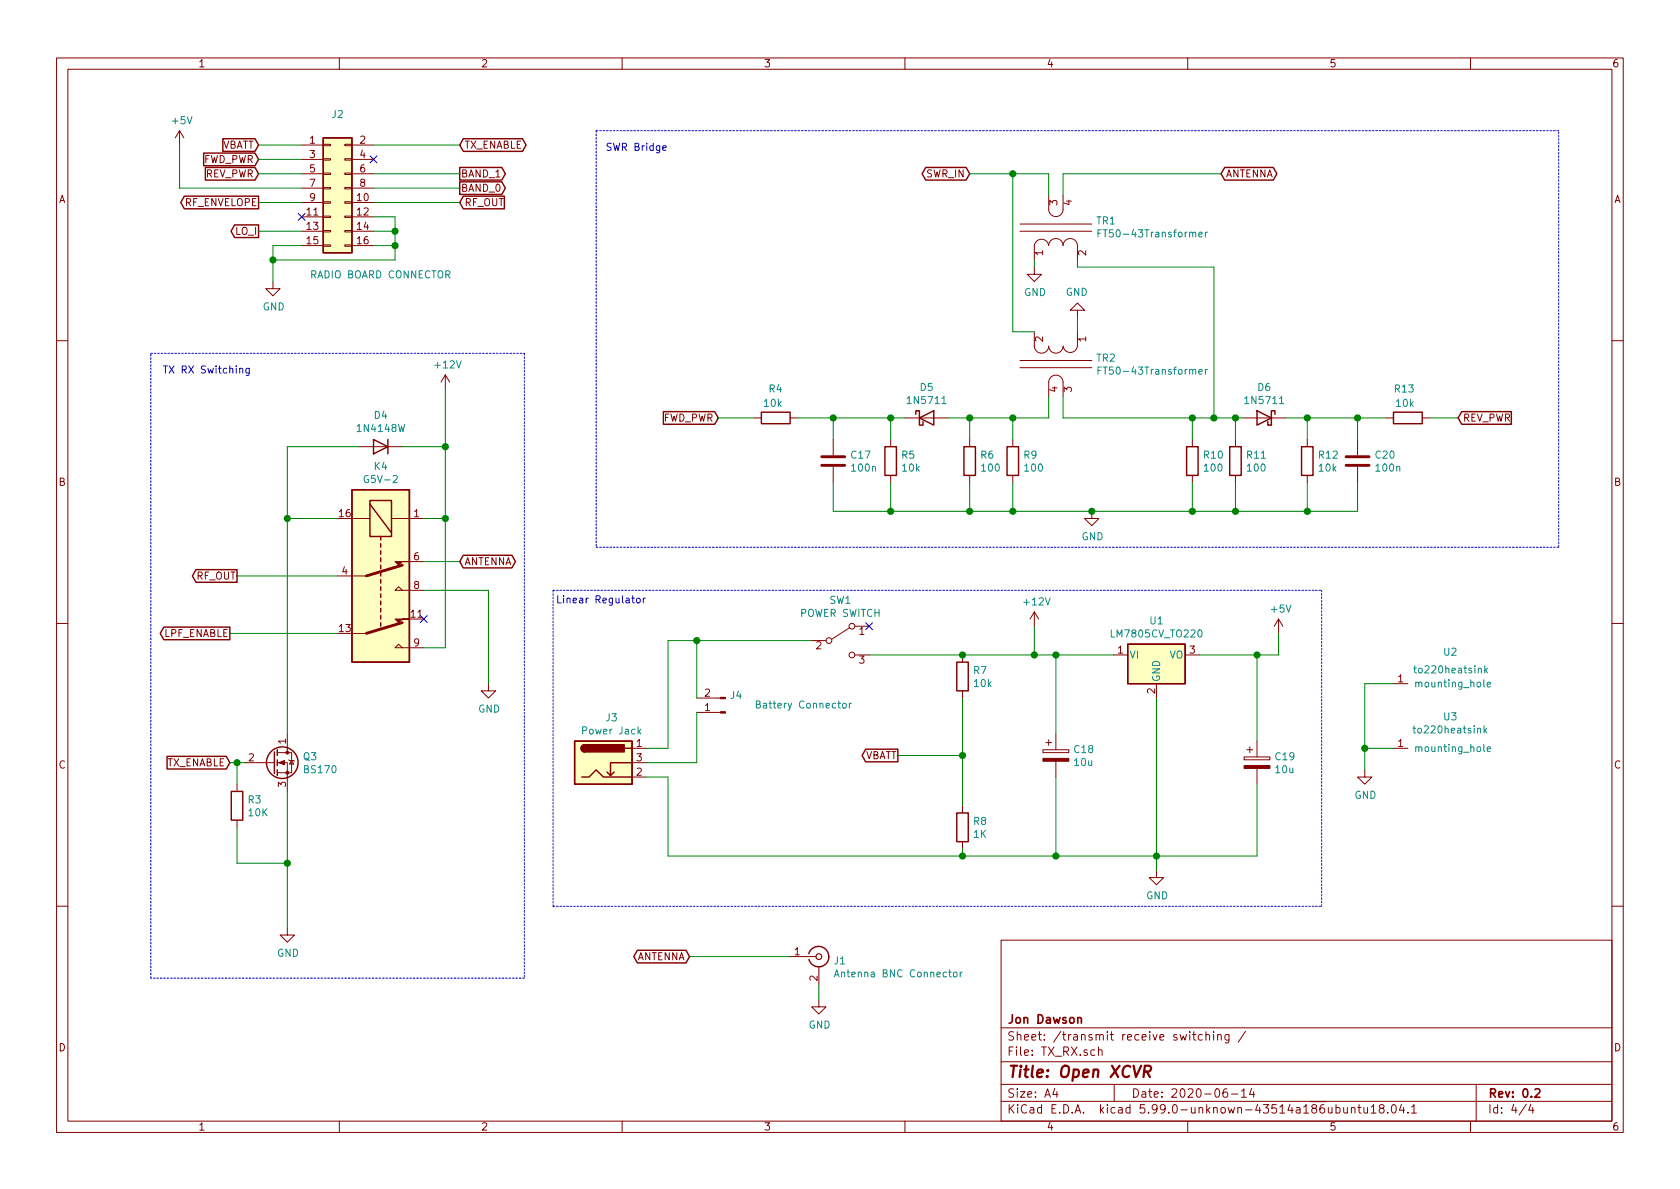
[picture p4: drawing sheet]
EESchema Schematic File Version 5
EELAYER 30 0
EELAYER END
$Descr A4 11693 8268
encoding utf-8
Sheet 4 4
Title "Open XCVR"
Date "2020-06-14"
Rev "0.2"
Comp "Jon Dawson"
Comment1 ""
Comment2 ""
Comment3 ""
Comment4 ""
Comment5 ""
Comment6 ""
Comment7 ""
Comment8 ""
Comment9 ""
$EndDescr
Connection ~ 1650 5300
Connection ~ 1900 1800
Connection ~ 2000 3600
Connection ~ 2000 6000
Connection ~ 2750 1600
Connection ~ 2750 1700
Connection ~ 3100 3100
Connection ~ 3100 3600
Connection ~ 4850 4450
Connection ~ 5800 2900
Connection ~ 6200 2900
Connection ~ 6200 3550
Connection ~ 6700 4550
Connection ~ 6700 5250
Connection ~ 6700 5950
Connection ~ 6750 2900
Connection ~ 6750 3550
Connection ~ 7050 1200
Connection ~ 7050 2900
Connection ~ 7050 3550
Connection ~ 7200 4550
Connection ~ 7350 4550
Connection ~ 7350 5950
Connection ~ 7600 3550
Connection ~ 8050 5950
Connection ~ 8300 2900
Connection ~ 8300 3550
Connection ~ 8450 2900
Connection ~ 8600 2900
Connection ~ 8600 3550
Connection ~ 8750 4550
Connection ~ 9100 2900
Connection ~ 9100 3550
Connection ~ 9450 2900
Connection ~ 9500 5200
NoConn ~ 2100 1500
NoConn ~ 2600 1100
NoConn ~ 2950 4300
NoConn ~ 6050 4350
Wire Wire Line
	1250 1300 1250 1000
Wire Wire Line
	1250 1300 2100 1300
Wire Wire Line
	1600 4400 2350 4400
Wire Wire Line
	1600 5300 1650 5300
Wire Wire Line
	1650 4000 2350 4000
Wire Wire Line
	1650 5300 1650 5450
Wire Wire Line
	1650 5300 1700 5300
Wire Wire Line
	1650 5750 1650 6000
Wire Wire Line
	1650 6000 2000 6000
Wire Wire Line
	1800 1000 2100 1000
Wire Wire Line
	1800 1100 2100 1100
Wire Wire Line
	1800 1200 2100 1200
Wire Wire Line
	1900 1700 2100 1700
Wire Wire Line
	1900 1800 1900 1700
Wire Wire Line
	1900 1800 2750 1800
Wire Wire Line
	1900 1950 1900 1800
Wire Wire Line
	2000 3100 2000 3600
Wire Wire Line
	2000 3600 2000 5100
Wire Wire Line
	2000 3600 2350 3600
Wire Wire Line
	2000 5500 2000 6000
Wire Wire Line
	2000 6000 2000 6450
Wire Wire Line
	2100 1400 1800 1400
Wire Wire Line
	2100 1600 1800 1600
Wire Wire Line
	2500 3100 2000 3100
Wire Wire Line
	2600 1000 3200 1000
Wire Wire Line
	2600 1200 3200 1200
Wire Wire Line
	2600 1300 3200 1300
Wire Wire Line
	2600 1400 3200 1400
Wire Wire Line
	2600 1500 2750 1500
Wire Wire Line
	2600 1600 2750 1600
Wire Wire Line
	2600 1700 2750 1700
Wire Wire Line
	2750 1500 2750 1600
Wire Wire Line
	2750 1600 2750 1700
Wire Wire Line
	2750 1800 2750 1700
Wire Wire Line
	2800 3100 3100 3100
Wire Wire Line
	2950 3600 3100 3600
Wire Wire Line
	2950 3900 3200 3900
Wire Wire Line
	2950 4500 3100 4500
Wire Wire Line
	3100 2700 3100 3100
Wire Wire Line
	3100 3100 3100 3600
Wire Wire Line
	3100 3600 3100 4500
Wire Wire Line
	3400 4100 2950 4100
Wire Wire Line
	3400 4750 3400 4100
Wire Wire Line
	4500 5200 4650 5200
Wire Wire Line
	4500 5300 4850 5300
Wire Wire Line
	4500 5400 4650 5400
Wire Wire Line
	4650 4450 4650 5200
Wire Wire Line
	4650 4450 4850 4450
Wire Wire Line
	4650 5400 4650 5950
Wire Wire Line
	4650 5950 6700 5950
Wire Wire Line
	4800 6650 5500 6650
Wire Wire Line
	4850 4450 4850 4850
Wire Wire Line
	4850 4450 5650 4450
Wire Wire Line
	4850 5300 4850 4950
Wire Wire Line
	5000 2900 5250 2900
Wire Wire Line
	5550 2900 5800 2900
Wire Wire Line
	5700 6850 5700 6950
Wire Wire Line
	5800 2900 6200 2900
Wire Wire Line
	5800 3050 5800 2900
Wire Wire Line
	5800 3350 5800 3550
Wire Wire Line
	5800 3550 6200 3550
Wire Wire Line
	6050 4550 6700 4550
Wire Wire Line
	6200 2900 6200 3050
Wire Wire Line
	6200 2900 6300 2900
Wire Wire Line
	6200 3350 6200 3550
Wire Wire Line
	6200 3550 6750 3550
Wire Wire Line
	6250 5250 6700 5250
Wire Wire Line
	6600 2900 6750 2900
Wire Wire Line
	6700 4550 7200 4550
Wire Wire Line
	6700 4850 6700 5250
Wire Wire Line
	6700 5250 6700 5600
Wire Wire Line
	6700 5950 6700 5900
Wire Wire Line
	6750 1200 7050 1200
Wire Wire Line
	6750 2900 6750 3050
Wire Wire Line
	6750 2900 7050 2900
Wire Wire Line
	6750 3350 6750 3550
Wire Wire Line
	6750 3550 7050 3550
Wire Wire Line
	7050 1200 7050 2300
Wire Wire Line
	7050 1200 7300 1200
Wire Wire Line
	7050 2900 7050 3050
Wire Wire Line
	7050 2900 7300 2900
Wire Wire Line
	7050 3350 7050 3550
Wire Wire Line
	7050 3550 7600 3550
Wire Wire Line
	7200 1800 7200 1850
Wire Wire Line
	7200 2300 7050 2300
Wire Wire Line
	7200 4350 7200 4550
Wire Wire Line
	7200 4550 7350 4550
Wire Wire Line
	7300 1200 7300 1350
Wire Wire Line
	7300 2900 7300 2750
Wire Wire Line
	7350 4550 7350 5100
Wire Wire Line
	7350 4550 7750 4550
Wire Wire Line
	7350 5400 7350 5950
Wire Wire Line
	7350 5950 6700 5950
Wire Wire Line
	7400 1200 8500 1200
Wire Wire Line
	7400 1350 7400 1200
Wire Wire Line
	7400 2750 7400 2900
Wire Wire Line
	7400 2900 8300 2900
Wire Wire Line
	7500 1800 7500 1850
Wire Wire Line
	7500 1850 8450 1850
Wire Wire Line
	7500 2200 7500 2300
Wire Wire Line
	7600 3550 8300 3550
Wire Wire Line
	8050 4850 8050 5950
Wire Wire Line
	8050 5950 7350 5950
Wire Wire Line
	8050 5950 8050 6050
Wire Wire Line
	8300 2900 8300 3050
Wire Wire Line
	8300 2900 8450 2900
Wire Wire Line
	8300 3350 8300 3550
Wire Wire Line
	8300 3550 8600 3550
Wire Wire Line
	8350 4550 8750 4550
Wire Wire Line
	8450 1850 8450 2900
Wire Wire Line
	8450 2900 8600 2900
Wire Wire Line
	8600 2900 8600 3050
Wire Wire Line
	8600 2900 8650 2900
Wire Wire Line
	8600 3350 8600 3550
Wire Wire Line
	8600 3550 9100 3550
Wire Wire Line
	8750 4550 8750 5150
Wire Wire Line
	8750 4550 8900 4550
Wire Wire Line
	8750 5450 8750 5950
Wire Wire Line
	8750 5950 8050 5950
Wire Wire Line
	8900 4400 8900 4550
Wire Wire Line
	8950 2900 9100 2900
Wire Wire Line
	9100 2900 9100 3050
Wire Wire Line
	9100 2900 9450 2900
Wire Wire Line
	9100 3350 9100 3550
Wire Wire Line
	9100 3550 9450 3550
Wire Wire Line
	9450 2900 9450 3050
Wire Wire Line
	9450 2900 9650 2900
Wire Wire Line
	9450 3550 9450 3350
Wire Wire Line
	9500 4750 9500 5200
Wire Wire Line
	9500 5200 9500 5350
Wire Wire Line
	9500 5200 9700 5200
Wire Wire Line
	9700 4750 9500 4750
Wire Wire Line
	9950 2900 10150 2900
Wire Notes Line
	1050 2450 3650 2450
Wire Notes Line
	1050 6800 1050 2450
Wire Notes Line
	3650 2450 3650 6800
Wire Notes Line
	3650 6800 1050 6800
Wire Notes Line
	3850 4100 3850 6300
Wire Notes Line
	3850 4100 9200 4100
Wire Notes Line
	3850 6300 9200 6300
Wire Notes Line
	4150 900  4150 3800
Wire Notes Line
	4150 900  10850 900 
Wire Notes Line
	4150 3800 10850 3800
Wire Notes Line
	9200 6300 9200 4100
Wire Notes Line
	10850 3800 10850 900 
Text Notes 1750 2600 2    50   ~ 0
TX RX Switching
Text Notes 4500 4200 2    50   ~ 0
Linear Regulator
Text Notes 4650 1050 2    50   ~ 0
SWR Bridge
Text GLabel 1600 4400 0    50   Output ~ 0
LPF_ENABLE
Text GLabel 1600 5300 0    50   Input ~ 0
TX_ENABLE
Text GLabel 1650 4000 0    50   Output ~ 0
RF_OUT
Text GLabel 1800 1000 0    50   Input ~ 0
VBATT
Text GLabel 1800 1100 0    50   Input ~ 0
FWD_PWR
Text GLabel 1800 1200 0    50   Input ~ 0
REV_PWR
Text GLabel 1800 1400 0    50   Output ~ 0
RF_ENVELOPE
Text GLabel 1800 1600 0    50   Output ~ 0
LO_I
Text GLabel 3200 1000 2    50   BiDi ~ 0
TX_ENABLE
Text GLabel 3200 1200 2    50   Output ~ 0
BAND_1
Text GLabel 3200 1300 2    50   Output ~ 0
BAND_0
Text GLabel 3200 1400 2    50   Input ~ 0
RF_OUT
Text GLabel 3200 3900 2    50   BiDi ~ 0
ANTENNA
Text GLabel 4800 6650 0    50   BiDi ~ 0
ANTENNA
Text GLabel 5000 2900 0    50   Input ~ 0
FWD_PWR
Text GLabel 6250 5250 0    50   Output ~ 0
VBATT
Text GLabel 6750 1200 0    50   BiDi ~ 0
SWR_IN
Text GLabel 8500 1200 2    50   BiDi ~ 0
ANTENNA
Text GLabel 10150 2900 2    50   Input ~ 0
REV_PWR
$Comp
L power:+5V #PWR027
U 1 1
P 1250 1000
F 0 "#PWR027" H 1250 850 50  0001 C CNN
F 1 "+5V" H 1265 1173 50  0000 C CNN
F 2 "" H 1250 1000 50  0001 C CNN
F 3 "" H 1250 1000 50  0001 C CNN
	1    1250 1000
	1    0    0    -1  
$EndComp
$Comp
L power:+12V #PWR025
U 1 1
P 3100 2700
F 0 "#PWR025" H 3100 2550 50  0001 C CNN
F 1 "+12V" H 3115 2873 50  0000 C CNN
F 2 "" H 3100 2700 50  0001 C CNN
F 3 "" H 3100 2700 50  0001 C CNN
	1    3100 2700
	1    0    0    -1  
$EndComp
$Comp
L power:+12V #PWR030
U 1 1
P 7200 4350
F 0 "#PWR030" H 7200 4200 50  0001 C CNN
F 1 "+12V" H 7215 4523 50  0000 C CNN
F 2 "" H 7200 4350 50  0001 C CNN
F 3 "" H 7200 4350 50  0001 C CNN
	1    7200 4350
	1    0    0    -1  
$EndComp
$Comp
L power:+5V #PWR035
U 1 1
P 8900 4400
F 0 "#PWR035" H 8900 4250 50  0001 C CNN
F 1 "+5V" H 8915 4573 50  0000 C CNN
F 2 "" H 8900 4400 50  0001 C CNN
F 3 "" H 8900 4400 50  0001 C CNN
	1    8900 4400
	1    0    0    -1  
$EndComp
$Comp
L power:GND #PWR029
U 1 1
P 1900 1950
F 0 "#PWR029" H 1900 1700 50  0001 C CNN
F 1 "GND" H 1905 1777 50  0000 C CNN
F 2 "" H 1900 1950 50  0001 C CNN
F 3 "" H 1900 1950 50  0001 C CNN
	1    1900 1950
	1    0    0    -1  
$EndComp
$Comp
L power:GND #PWR023
U 1 1
P 2000 6450
F 0 "#PWR023" H 2000 6200 50  0001 C CNN
F 1 "GND" H 2005 6277 50  0000 C CNN
F 2 "" H 2000 6450 50  0001 C CNN
F 3 "" H 2000 6450 50  0001 C CNN
	1    2000 6450
	1    0    0    -1  
$EndComp
$Comp
L power:GND #PWR026
U 1 1
P 3400 4750
F 0 "#PWR026" H 3400 4500 50  0001 C CNN
F 1 "GND" H 3405 4577 50  0000 C CNN
F 2 "" H 3400 4750 50  0001 C CNN
F 3 "" H 3400 4750 50  0001 C CNN
	1    3400 4750
	1    0    0    -1  
$EndComp
$Comp
L power:GND #PWR024
U 1 1
P 5700 6950
F 0 "#PWR024" H 5700 6700 50  0001 C CNN
F 1 "GND" H 5705 6777 50  0000 C CNN
F 2 "" H 5700 6950 50  0001 C CNN
F 3 "" H 5700 6950 50  0001 C CNN
	1    5700 6950
	1    0    0    -1  
$EndComp
$Comp
L power:GND #PWR031
U 1 1
P 7200 1850
F 0 "#PWR031" H 7200 1600 50  0001 C CNN
F 1 "GND" H 7205 1677 50  0000 C CNN
F 2 "" H 7200 1850 50  0001 C CNN
F 3 "" H 7200 1850 50  0001 C CNN
	1    7200 1850
	1    0    0    -1  
$EndComp
$Comp
L power:GND #PWR034
U 1 1
P 7500 2200
F 0 "#PWR034" H 7500 1950 50  0001 C CNN
F 1 "GND" H 7505 2027 50  0000 C CNN
F 2 "" H 7500 2200 50  0001 C CNN
F 3 "" H 7500 2200 50  0001 C CNN
	1    7500 2200
	-1   0    0    1   
$EndComp
$Comp
L power:GND #PWR032
U 1 1
P 7600 3550
F 0 "#PWR032" H 7600 3300 50  0001 C CNN
F 1 "GND" H 7605 3377 50  0000 C CNN
F 2 "" H 7600 3550 50  0001 C CNN
F 3 "" H 7600 3550 50  0001 C CNN
	1    7600 3550
	1    0    0    -1  
$EndComp
$Comp
L power:GND #PWR033
U 1 1
P 8050 6050
F 0 "#PWR033" H 8050 5800 50  0001 C CNN
F 1 "GND" H 8055 5877 50  0000 C CNN
F 2 "" H 8050 6050 50  0001 C CNN
F 3 "" H 8050 6050 50  0001 C CNN
	1    8050 6050
	1    0    0    -1  
$EndComp
$Comp
L power:GND #PWR036
U 1 1
P 9500 5350
F 0 "#PWR036" H 9500 5100 50  0001 C CNN
F 1 "GND" H 9505 5177 50  0000 C CNN
F 2 "" H 9500 5350 50  0001 C CNN
F 3 "" H 9500 5350 50  0001 C CNN
	1    9500 5350
	1    0    0    -1  
$EndComp
$Comp
L Device:R R3
U 1 1
P 1650 5600
F 0 "R3" H 1720 5645 50  0000 L CNN
F 1 "10K" H 1720 5555 50  0000 L CNN
F 2 "Resistor_SMD:R_0805_2012Metric" V 1580 5600 50  0001 C CNN
F 3 "~" H 1650 5600 50  0001 C CNN
	1    1650 5600
	1    0    0    -1  
$EndComp
$Comp
L Device:R R4
U 1 1
P 5400 2900
F 0 "R4" V 5600 2850 50  0000 L CNN
F 1 "10k" V 5500 2850 50  0000 L CNN
F 2 "Resistor_SMD:R_0805_2012Metric" V 5330 2900 50  0001 C CNN
F 3 "~" H 5400 2900 50  0001 C CNN
	1    5400 2900
	0    -1   -1   0   
$EndComp
$Comp
L Device:R R5
U 1 1
P 6200 3200
F 0 "R5" H 6270 3245 50  0000 L CNN
F 1 "10k" H 6270 3155 50  0000 L CNN
F 2 "Resistor_SMD:R_0805_2012Metric" V 6130 3200 50  0001 C CNN
F 3 "~" H 6200 3200 50  0001 C CNN
	1    6200 3200
	1    0    0    -1  
$EndComp
$Comp
L Device:R R7
U 1 1
P 6700 4700
F 0 "R7" H 6770 4745 50  0000 L CNN
F 1 "10k" H 6770 4655 50  0000 L CNN
F 2 "Resistor_SMD:R_0805_2012Metric" V 6630 4700 50  0001 C CNN
F 3 "~" H 6700 4700 50  0001 C CNN
	1    6700 4700
	1    0    0    -1  
$EndComp
$Comp
L Device:R R8
U 1 1
P 6700 5750
F 0 "R8" H 6770 5795 50  0000 L CNN
F 1 "1K" H 6770 5705 50  0000 L CNN
F 2 "Resistor_SMD:R_0805_2012Metric" V 6630 5750 50  0001 C CNN
F 3 "~" H 6700 5750 50  0001 C CNN
	1    6700 5750
	1    0    0    -1  
$EndComp
$Comp
L Device:R R6
U 1 1
P 6750 3200
F 0 "R6" H 6820 3245 50  0000 L CNN
F 1 "100" H 6820 3155 50  0000 L CNN
F 2 "Resistor_SMD:R_0805_2012Metric" V 6680 3200 50  0001 C CNN
F 3 "~" H 6750 3200 50  0001 C CNN
	1    6750 3200
	1    0    0    -1  
$EndComp
$Comp
L Device:R R9
U 1 1
P 7050 3200
F 0 "R9" H 7120 3245 50  0000 L CNN
F 1 "100" H 7120 3155 50  0000 L CNN
F 2 "Resistor_SMD:R_0805_2012Metric" V 6980 3200 50  0001 C CNN
F 3 "~" H 7050 3200 50  0001 C CNN
	1    7050 3200
	1    0    0    -1  
$EndComp
$Comp
L Device:R R10
U 1 1
P 8300 3200
F 0 "R10" H 8370 3245 50  0000 L CNN
F 1 "100" H 8370 3155 50  0000 L CNN
F 2 "Resistor_SMD:R_0805_2012Metric" V 8230 3200 50  0001 C CNN
F 3 "~" H 8300 3200 50  0001 C CNN
	1    8300 3200
	1    0    0    -1  
$EndComp
$Comp
L Device:R R11
U 1 1
P 8600 3200
F 0 "R11" H 8670 3245 50  0000 L CNN
F 1 "100" H 8670 3155 50  0000 L CNN
F 2 "Resistor_SMD:R_0805_2012Metric" V 8530 3200 50  0001 C CNN
F 3 "~" H 8600 3200 50  0001 C CNN
	1    8600 3200
	1    0    0    -1  
$EndComp
$Comp
L Device:R R12
U 1 1
P 9100 3200
F 0 "R12" H 9170 3245 50  0000 L CNN
F 1 "10k" H 9170 3155 50  0000 L CNN
F 2 "Resistor_SMD:R_0805_2012Metric" V 9030 3200 50  0001 C CNN
F 3 "~" H 9100 3200 50  0001 C CNN
	1    9100 3200
	1    0    0    -1  
$EndComp
$Comp
L Device:R R13
U 1 1
P 9800 2900
F 0 "R13" V 10000 2850 50  0000 L CNN
F 1 "10k" V 9900 2850 50  0000 L CNN
F 2 "Resistor_SMD:R_0805_2012Metric" V 9730 2900 50  0001 C CNN
F 3 "~" H 9800 2900 50  0001 C CNN
	1    9800 2900
	0    -1   -1   0   
$EndComp
$Comp
L Diode:1N4148W D4
U 1 1
P 2650 3100
F 0 "D4" H 2650 2884 50  0000 C CNN
F 1 "1N4148W" H 2650 2975 50  0000 C CNN
F 2 "Diode_SMD:D_SOD-123" H 2650 2925 50  0001 C CNN
F 3 "https://www.vishay.com/docs/85748/1n4148w.pdf" H 2650 3100 50  0001 C CNN
	1    2650 3100
	-1   0    0    1   
$EndComp
$Comp
L Diode:1N5711 D5
U 1 1
P 6450 2900
F 0 "D5" H 6450 3116 50  0000 C CNN
F 1 "1N5711" H 6450 3025 50  0000 C CNN
F 2 "Diode_THT:D_DO-35_SOD27_P7.62mm_Horizontal" H 6450 2725 50  0001 C CNN
F 3 "https://www.microsemi.com/document-portal/doc_download/8865-lds-0040-datasheet" H 6450 2900 50  0001 C CNN
	1    6450 2900
	1    0    0    -1  
$EndComp
$Comp
L Diode:1N5711 D6
U 1 1
P 8800 2900
F 0 "D6" H 8800 3116 50  0000 C CNN
F 1 "1N5711" H 8800 3025 50  0000 C CNN
F 2 "Diode_THT:D_DO-35_SOD27_P7.62mm_Horizontal" H 8800 2725 50  0001 C CNN
F 3 "https://www.microsemi.com/document-portal/doc_download/8865-lds-0040-datasheet" H 8800 2900 50  0001 C CNN
	1    8800 2900
	-1   0    0    -1  
$EndComp
$Comp
L Connector:Conn_01x02_Male J4
U 1 1
P 5050 4950
F 0 "J4" H 5022 4833 50  0000 R CNN
F 1 "Battery Connector" H 4850 4900 50  0000 R CNN
F 2 "Connector_PinHeader_2.54mm:PinHeader_1x02_P2.54mm_Vertical" H 5050 4950 50  0001 C CNN
F 3 "~" H 5050 4950 50  0001 C CNN
	1    5050 4950
	-1   0    0    1   
$EndComp
$Comp
L Device:C C17
U 1 1
P 5800 3200
F 0 "C17" H 5915 3245 50  0000 L CNN
F 1 "100n" H 5915 3155 50  0000 L CNN
F 2 "Capacitor_SMD:C_0805_2012Metric" H 5838 3050 50  0001 C CNN
F 3 "~" H 5800 3200 50  0001 C CNN
	1    5800 3200
	1    0    0    -1  
$EndComp
$Comp
L Device:C C20
U 1 1
P 9450 3200
F 0 "C20" H 9565 3245 50  0000 L CNN
F 1 "100n" H 9565 3155 50  0000 L CNN
F 2 "Capacitor_SMD:C_0805_2012Metric" H 9488 3050 50  0001 C CNN
F 3 "~" H 9450 3200 50  0001 C CNN
	1    9450 3200
	1    0    0    -1  
$EndComp
$Comp
L Device:CP C18
U 1 1
P 7350 5250
F 0 "C18" H 7468 5295 50  0000 L CNN
F 1 "10u" H 7468 5205 50  0000 L CNN
F 2 "Capacitor_Tantalum_SMD:CP_EIA-3216-18_Kemet-A" H 7388 5100 50  0001 C CNN
F 3 "~" H 7350 5250 50  0001 C CNN
	1    7350 5250
	1    0    0    -1  
$EndComp
$Comp
L Device:CP C19
U 1 1
P 8750 5300
F 0 "C19" H 8868 5345 50  0000 L CNN
F 1 "10u" H 8868 5255 50  0000 L CNN
F 2 "Capacitor_Tantalum_SMD:CP_EIA-3216-18_Kemet-A" H 8788 5150 50  0001 C CNN
F 3 "~" H 8750 5300 50  0001 C CNN
	1    8750 5300
	1    0    0    -1  
$EndComp
$Comp
L xcvr_components:to220heatsink U2
U 1 1
P 9700 4650
F 0 "U2" H 10095 4773 50  0000 C CNN
F 1 "to220heatsink" H 10100 4650 50  0000 C CNN
F 2 "openxcvr:to220 heatsink" H 9700 4650 50  0001 C CNN
F 3 "" H 9700 4650 50  0001 C CNN
	1    9700 4650
	1    0    0    -1  
$EndComp
$Comp
L xcvr_components:to220heatsink U3
U 1 1
P 9700 5100
F 0 "U3" H 10095 5223 50  0000 C CNN
F 1 "to220heatsink" H 10095 5132 50  0000 C CNN
F 2 "openxcvr:to220 heatsink" H 9700 5100 50  0001 C CNN
F 3 "" H 9700 5100 50  0001 C CNN
	1    9700 5100
	1    0    0    -1  
$EndComp
$Comp
L Connector:Conn_Coaxial J1
U 1 1
P 5700 6650
F 0 "J1" H 5800 6624 50  0000 L CNN
F 1 "Antenna BNC Connector" H 5800 6534 50  0000 L CNN
F 2 "Connector_Coaxial:BNC_Amphenol_B6252HB-NPP3G-50_Horizontal" H 5700 6650 50  0001 C CNN
F 3 " ~" H 5700 6650 50  0001 C CNN
	1    5700 6650
	1    0    0    -1  
$EndComp
$Comp
L Switch:SW_SPDT SW1
U 1 1
P 5850 4450
F 0 "SW1" H 5850 4734 50  0000 C CNN
F 1 "POWER SWITCH" H 5850 4643 50  0000 C CNN
F 2 "openxcvr:RS PCB Toggle Switch" H 5850 4450 50  0001 C CNN
F 3 "~" H 5850 4450 50  0001 C CNN
	1    5850 4450
	1    0    0    -1  
$EndComp
$Comp
L Connector:Barrel_Jack_Switch J3
U 1 1
P 4200 5300
F 0 "J3" H 4257 5616 50  0000 C CNN
F 1 "Power Jack" H 4257 5525 50  0000 C CNN
F 2 "Connector_BarrelJack:BarrelJack_Horizontal" H 4250 5260 50  0001 C CNN
F 3 "~" H 4250 5260 50  0001 C CNN
	1    4200 5300
	1    0    0    -1  
$EndComp
$Comp
L Transistor_FET:BS170 Q3
U 1 1
P 1900 5300
F 0 "Q3" H 2105 5345 50  0000 L CNN
F 1 "BS170" H 2105 5255 50  0000 L CNN
F 2 "Package_TO_SOT_THT:TO-92_Inline" H 2100 5225 50  0001 L CIN
F 3 "http://www.fairchildsemi.com/ds/BS/BS170.pdf" H 1900 5300 50  0001 L CNN
	1    1900 5300
	1    0    0    -1  
$EndComp
$Comp
L TX_BOARD-rescue:FT50-43Transformer-xcvr_components TR?
U 1 1
P 7000 1600
AR Path="/5E4A501F" Ref="TR?"  Part="1" 
AR Path="/5E5B8C32/5E4A501F" Ref="TR1"  Part="1" 
F 0 "TR1" V 7070 972 50  0000 R CNN
F 1 "FT50-43Transformer" V 6980 972 50  0000 R CNN
F 2 "openxcvr:FT50-43 Transformer" H 7000 1650 50  0001 C CNN
F 3 "" H 7000 1650 50  0001 C CNN
	1    7000 1600
	0    -1   -1   0   
$EndComp
$Comp
L TX_BOARD-rescue:FT50-43Transformer-xcvr_components TR?
U 1 1
P 7700 2500
AR Path="/5E4A7548" Ref="TR?"  Part="1" 
AR Path="/5E5B8C32/5E4A7548" Ref="TR2"  Part="1" 
F 0 "TR2" V 7680 2428 50  0000 L CNN
F 1 "FT50-43Transformer" V 7770 2428 50  0000 L CNN
F 2 "openxcvr:FT50-43 Transformer" H 7700 2550 50  0001 C CNN
F 3 "" H 7700 2550 50  0001 C CNN
	1    7700 2500
	0    1    1    0   
$EndComp
$Comp
L Regulator_Linear:LM7805_TO220 U1
U 1 1
P 8050 4550
F 0 "U1" H 8050 4791 50  0000 C CNN
F 1 "LM7805CV_TO220" H 8050 4700 50  0000 C CNN
F 2 "Package_TO_SOT_THT:TO-220-3_Vertical" H 8050 4775 50  0001 C CIN
F 3 "http://www.fairchildsemi.com/ds/LM/LM7805.pdf" H 8050 4500 50  0001 C CNN
	1    8050 4550
	1    0    0    -1  
$EndComp
$Comp
L Connector_Generic:Conn_02x08_Odd_Even J2
U 1 1
P 2300 1300
F 0 "J2" H 2350 1816 50  0000 C CNN
F 1 "RADIO BOARD CONNECTOR" H 2650 700 50  0000 C CNN
F 2 "Connector_PinHeader_2.54mm:PinHeader_2x08_P2.54mm_Vertical" H 2300 1300 50  0001 C CNN
F 3 "~" H 2300 1300 50  0001 C CNN
	1    2300 1300
	1    0    0    -1  
$EndComp
$Comp
L Relay:G5V-2 K4
U 1 1
P 2650 4000
F 0 "K4" V 1884 4000 50  0000 C CNN
F 1 "G5V-2" V 1975 4000 50  0000 C CNN
F 2 "Relay_THT:Relay_DPDT_Omron_G5V-2" H 3300 3950 50  0001 L CNN
F 3 "http://omronfs.omron.com/en_US/ecb/products/pdf/en-g5v_2.pdf" H 2650 4000 50  0001 C CNN
	1    2650 4000
	0    1    1    0   
$EndComp
$EndSCHEMATC
